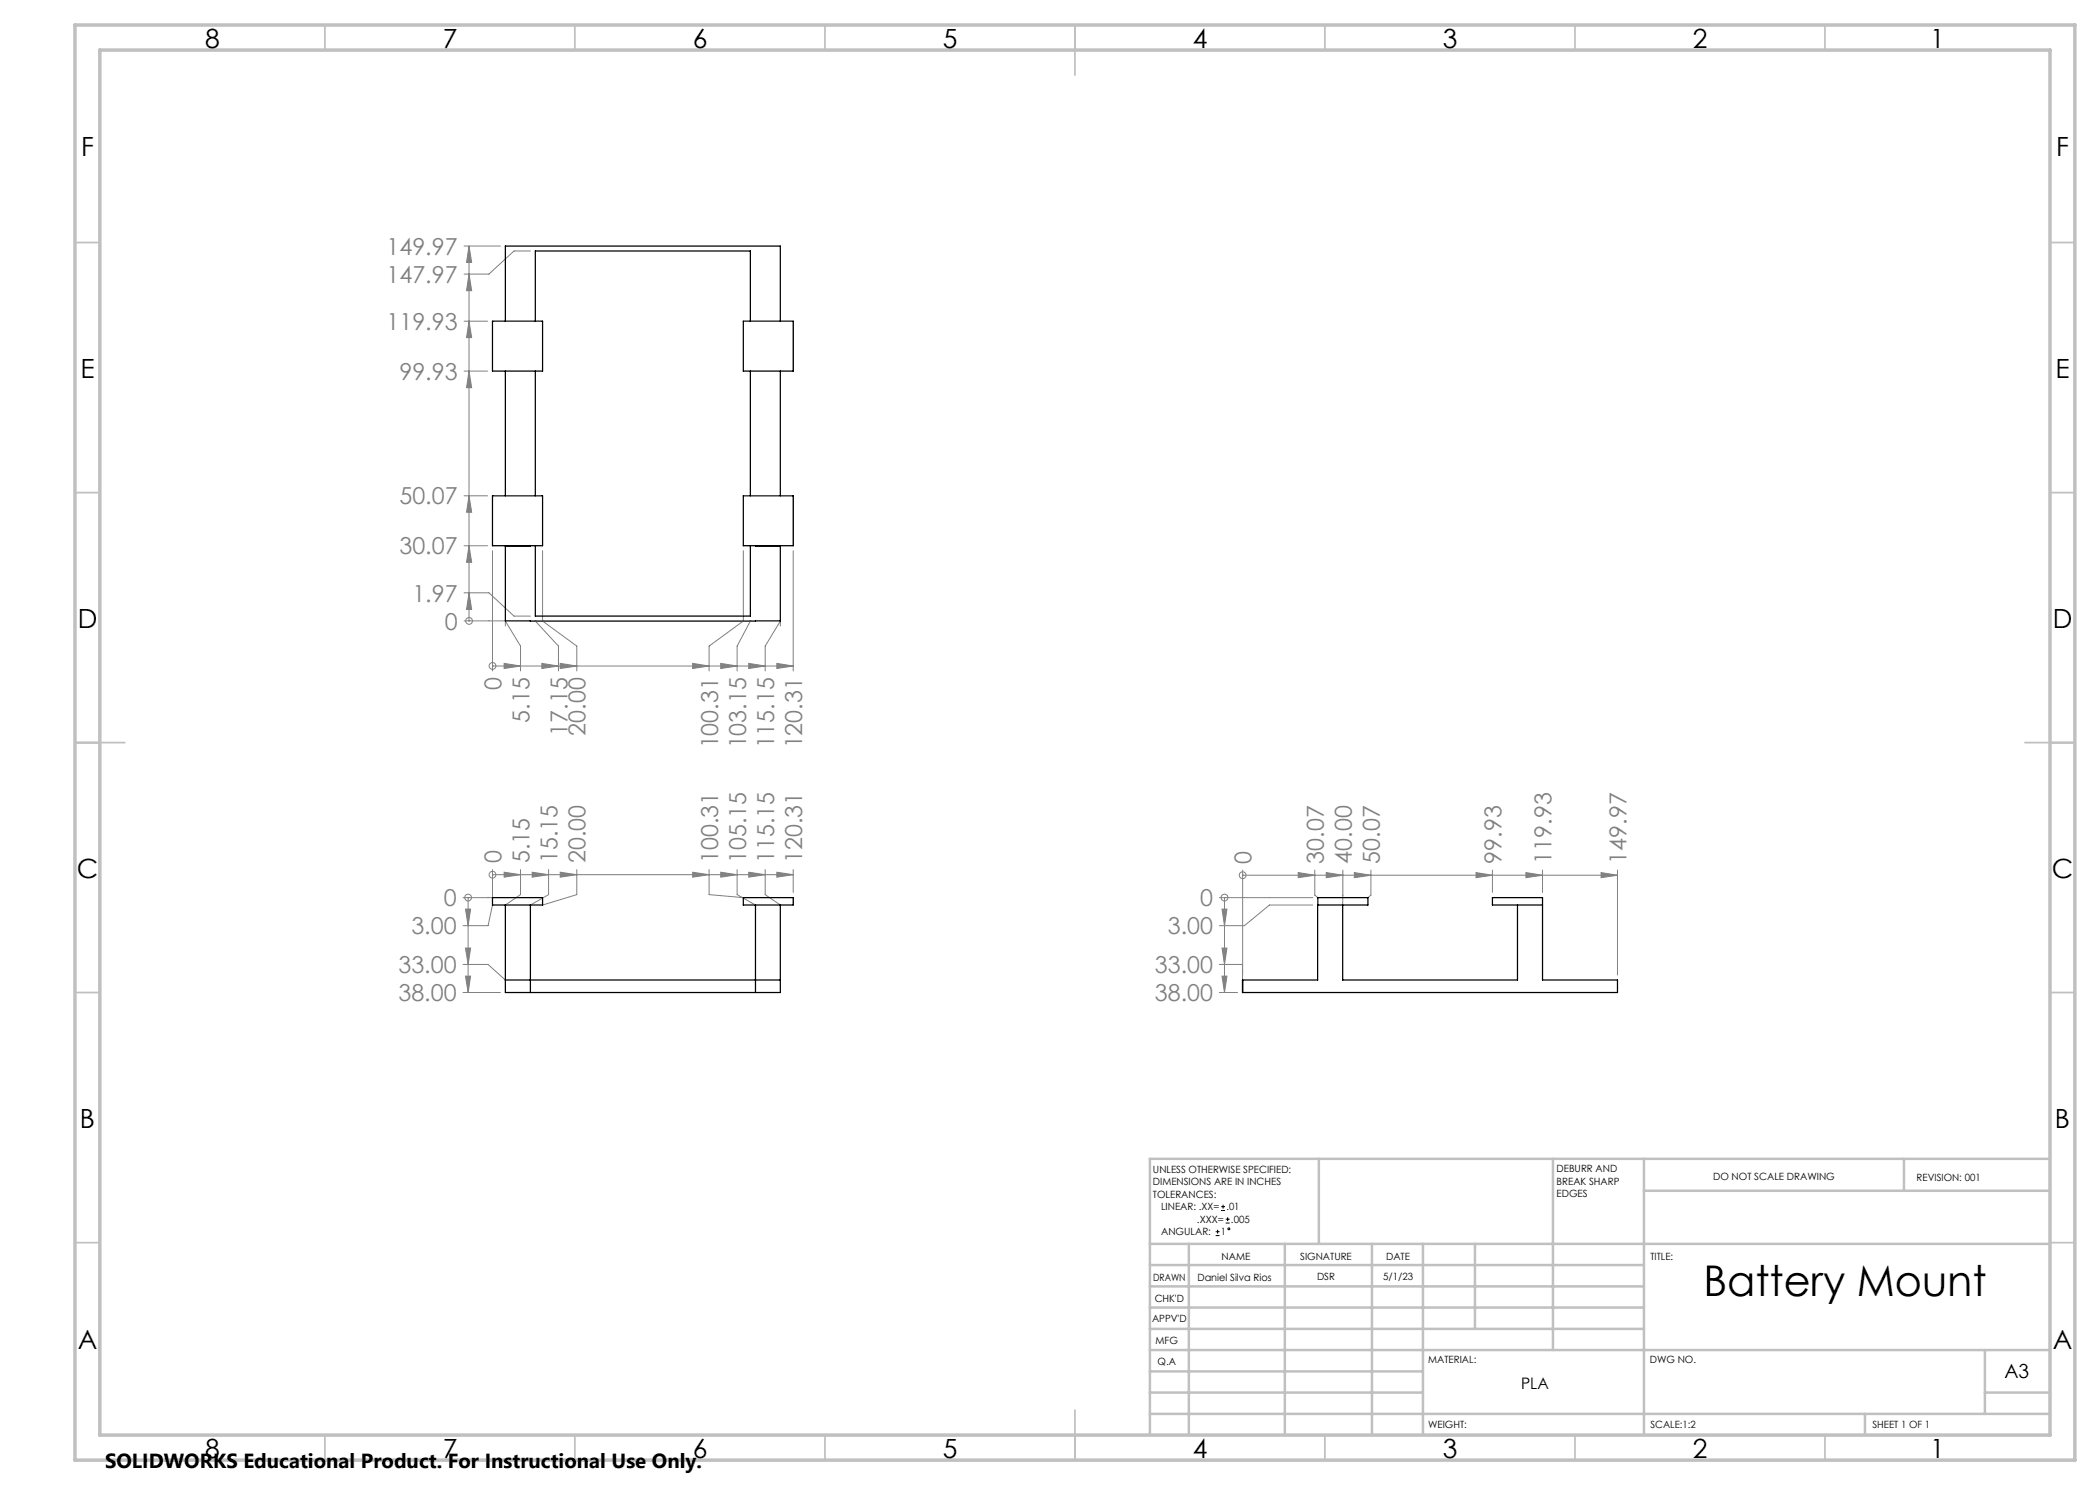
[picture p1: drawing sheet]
<svg xmlns="http://www.w3.org/2000/svg" width="420mm" height="297mm" viewBox="0 0 420 297" stroke-linecap="round" stroke-linejoin="round" font-family="sans-serif">
<g fill="none" stroke="#c0c0c0" stroke-width=".35">
<path d="M65 5v5M115 5v5M165 5v5M215 5v10M265 5v5M315 5v5M365 5v5M15 48.5h5M410 48.5h5M15 98.5h5M410 98.5h5M15 148.5h10"/>
<path d="M405 148.5h10M15 198.5h5M410 198.5h5M15 248.5h5M410 248.5h5M65 287v5M115 287v5M165 287v5M215 282v10M265 287v5M315 287v5M365 287v5"/>
</g>
<g fill="none" stroke="#c0c0c0" stroke-width=".5">
<path d="M263.8 231.8v17M310.6 231.8v38.2M328.8 231.8v55.2M328.8 238.2h81.2M380.8 231.8v6.4M410 231.8h-180v55.2M230 248.8h180M230 257.3h98.8M230 253h98.8M237.8 248.8v38.2M257 248.8v38.2M274.4 248.8v38.2"/>
<path d="M284.6 248.8v38.2M295 248.8v17M230 265.8h98.8M230 261.5h98.8M230 278.5h54.6M230 274.3h54.6M230 270h180M397 278.5h13M397 270v12.8M230 282.8h180M373 282.8v4.2"/>
</g>
<path d="M15 5h400v287h-400zM20 10h390v277h-390z" fill="none" stroke="#c0c0c0" stroke-width=".7"/>
<g fill="none" stroke="#808080" stroke-width=".2">
<path d="M92.8 49.2h7.3M93.8 54.8l.5 3.3h-1zM93.8 49.2l.5 3.3h-1zM93.8 49.2v75M106.1 50.2h-3.3l-5 4.6h-5M92.8 74.2h4.7M92.8 64.2h4.7M93.8 74.2l.5 3.3h-1zM93.8 64.2l.5 3.3h-1zM92.8 99.2h4.7M93.8 99.2l.5 3.2h-1zM92.8 109.1h4.7"/>
<path d="M92.8 118.6h5l5 4.6h3.3M93.8 109.1l.5 3.4h-1zM93.8 118.6l.5 3.3h-1zM98.5 110.1v24.1M108.5 110.1v14.1l6.9 5v5M148.7 110.1v14.1l-6.9 5v5M158.6 110.1v24.1M92.8 124.2h8.3M93.8 124.2h.1M98.5 133.2h.1M98.5 133.2h60.1M100.8 132.7l3.3 .5-3.3 .5z"/>
<path d="M101.1 125.2v-1l3 5v5M107.1 124.2h.1M107.1 124.2l4.6 5v5M108.4 132.7l3.3 .5-3.3 .5zM112 132.7l3.4 .5-3.4 .5zM138.5 132.7l3.3 .5-3.3 .5zM144.1 132.7l3.3 .5-3.3 .5zM149.8 132.7l3.2 .5-3.2 .5zM150.1 124.2h.1M150.1 124.2l-2.7 5v5M155.4 132.7l3.2 .5-3.2 .5zM156.1 125.2v-1l-3.1 5v5"/>
<path d="M93.6 179.5h.1M93.6 179.5v19M98.5 174.9h.1M98.5 173.9v5.6h-5.9M98.5 174.9h60.1M100.8 174.4l3.3 .5-3.3 .5zM104.1 173.9v5l-3 2.1M106.4 174.4l3.3 .5-3.3 .5zM109.7 173.9v5l-3.6 2.1M112 174.4l3.4 .5-3.4 .5zM115.4 173.9v5l-6.9 2.1M138.5 174.4l3.3 .5-3.3 .5z"/>
<path d="M141.8 173.9v5l6.9 .6M144.1 174.4l3.3 .5-3.3 .5zM147.4 173.9v5l3.7 2.1M149.8 174.4l3.2 .5-3.2 .5zM153 173.9v5l3.1 2.1M155.4 174.4l3.2 .5-3.2 .5zM158.6 173.9v4.6M243.9 179.5h18.7M244.9 179.5h.1M244.9 179.5v19M248.5 175h.1M248.5 174v21"/>
<path d="M248.5 175h75M259.6 174.5l3.4 .5-3.4 .5zM263 174v5l.6 .5M265.3 174.5l3.3 .5-3.3 .5zM268.6 174l-.1 7M270.9 174.5l3.3 .5-3.3 .5zM274.2 174v5l-.6 .5M295.2 174.5l3.3 .5-3.3 .5zM298.5 174v4.5M305.2 174.5l3.3 .5-3.3 .5zM308.5 174v4.5M320.2 174.5l3.3 .5-3.3 .5z"/>
<path d="M323.5 174v21M92.6 192.9h5l3.5 3.1M92.6 198.5h7.5M93.1 181.8h1l-.5 3.3zM93.1 189.6h1l-.5 3.3zM93.1 195.2h1l-.5 3.3zM98.5 181l-.9 4.1h-5M243.9 192.9h4.6v3.1M243.9 198.5h3.6M244.4 181.8h1l-.5 3.3zM244.4 189.6h1l-.5 3.3zM244.4 195.2h1l-.5 3.3z"/>
<path d="M262.5 181h-8.6l-5 4.1h-5"/>
<circle cx="93.8" cy="124.2" r=".68"/>
<circle cx="98.5" cy="133.2" r=".68"/>
<circle cx="93.6" cy="179.5" r=".68"/>
<circle cx="98.5" cy="174.9" r=".69"/>
<circle cx="244.9" cy="179.5" r=".68"/>
<circle cx="248.5" cy="175" r=".68"/>
</g>
<g fill="#808080">
<path d="M93.1 181.8h1l-.5 3.3zM93.1 189.6h1l-.5 3.3zM93.1 195.2h1l-.5 3.3zM244.4 181.8h1l-.5 3.3zM244.4 189.6h1l-.5 3.3zM244.4 195.2h1l-.5 3.3z"/>
<path d="M93.8 109.1l.5 3.4h-1zM93.8 99.2l.5 3.2h-1zM93.8 74.2l.5 3.3h-1zM93.8 64.2l.5 3.3h-1zM93.8 118.6l.5 3.3h-1zM93.8 54.8l.5 3.3h-1zM93.8 49.2l.5 3.3h-1z"/>
<path d="M100.8 174.4l3.3 .5-3.3 .5zM106.4 174.4l3.3 .5-3.3 .5zM112 174.4l3.4 .5-3.4 .5zM138.5 174.4l3.3 .5-3.3 .5zM144.1 174.4l3.3 .5-3.3 .5zM149.8 174.4l3.2 .5-3.2 .5zM155.4 174.4l3.2 .5-3.2 .5zM259.6 174.5l3.4 .5-3.4 .5zM265.3 174.5l3.3 .5-3.3 .5zM270.9 174.5l3.3 .5-3.3 .5zM295.2 174.5l3.3 .5-3.3 .5zM305.2 174.5l3.3 .5-3.3 .5zM320.2 174.5l3.3 .5-3.3 .5z"/>
<path d="M100.8 132.7l3.3 .5-3.3 .5zM108.4 132.7l3.3 .5-3.3 .5zM112 132.7l3.4 .5-3.4 .5zM138.5 132.7l3.3 .5-3.3 .5zM144.1 132.7l3.3 .5-3.3 .5zM149.8 132.7l3.2 .5-3.2 .5zM155.4 132.7l3.2 .5-3.2 .5z"/>
</g>
<g fill="none" stroke="#000" stroke-width=".25">
<path d="M98.5 64.2h10v10h-10zM101.1 64.2v-15h55v15M101.1 74.2v25M107.1 64.2v-14h43v14M107.1 74.2v25M148.7 64.2h9.9v10h-9.9zM150.1 74.2v25M156.1 74.2v25M98.5 99.2h10v9.9h-10zM148.7 99.2h9.9v9.9h-9.9zM101.1 109.1v15.1h5h50v-15.1M106.1 109.1l-5 .1"/>
<path d="M107.1 109.1v14.1h43v-14.1M151.1 109.1l5 .1M98.5 179.5h10v1.5h-10zM148.7 179.5h9.9v1.5h-9.9zM101.1 181v17.5h55v-17.5M101.1 196h55M106.1 181v17.5M151.1 181v17.5M248.5 196v2.5M263.5 181h10.1v-1.5h-10l-.1 16.5h-15v2.5h75v-2.5h-15v-16.5h-10v1.5h10M268.5 181v15h35v-15"/>
</g>
<g fill="none" stroke="#000" stroke-width=".2">
<path d="M243.1 247.1h.8M243.1 246.3h.8M243.5 246v.7M244.2 242.1h.8M244.2 241.3h.8M244.6 240.9v.8M245.1 244.6h.8M245.1 243.8h.8M245.5 243.4v.8"/>
<circle cx="245.8" cy="245.8" r=".19"/>
</g>
<text font-size="8.5" x="340.7" y="259.3">Battery Mount</text>
<g font-size="5.3">
<text x="41" y="9.5">8</text>
<text x="88.5" y="9.5">7</text>
<text x="138.5" y="9.5">6</text>
<text x="188.5" y="9.5">5</text>
<text x="238.5" y="9.5">4</text>
<text x="288.5" y="9.5">3</text>
<text x="338.5" y="9.5">2</text>
<text x="386" y="9.5">1</text>
<text x="16.2" y="31.2">F</text>
<text x="411.2" y="31.2">F</text>
<text x="16.1" y="75.5">E</text>
<text x="411.1" y="75.5">E</text>
<text x="15.5" y="125.5">D</text>
<text x="410.5" y="125.5">D</text>
<text x="15.4" y="175.5">C</text>
<text x="410.4" y="175.5">C</text>
<text x="16" y="225.5">B</text>
<text x="411" y="225.5">B</text>
<text x="15.5" y="269.7">A</text>
<text x="410.5" y="269.7">A</text>
<text x="41" y="291.5">8</text>
<text x="88.5" y="291.5">7</text>
<text x="138.5" y="291.5">6</text>
<text x="188.5" y="291.5">5</text>
<text x="238.5" y="291.5">4</text>
<text x="288.5" y="291.5">3</text>
<text x="338.5" y="291.5">2</text>
<text x="386" y="291.5">1</text>
</g>
<g font-size="4.7" fill="#808080">
<text x="77.3" y="50.9">149.97</text>
<text x="77.3" y="56.6">147.97</text>
<text x="77.3" y="66">119.93</text>
<text x="79.9" y="76">99.93</text>
<text x="79.9" y="100.9">50.07</text>
<text x="79.9" y="110.9">30.07</text>
<text x="82.5" y="120.3">1.97</text>
<text x="88.9" y="125.9">0</text>
<text x="100.3" y="138.1" transform="rotate(-90 100.3 138.1)">0</text>
<text x="105.9" y="144.5" transform="rotate(-90 105.9 144.5)">5.15</text>
<text x="113.5" y="147.1" transform="rotate(-90 113.5 147.1)">17.15</text>
<text x="117.1" y="147.1" transform="rotate(-90 117.1 147.1)">20.00</text>
<text x="143.6" y="149.7" transform="rotate(-90 143.6 149.7)">100.31</text>
<text x="149.2" y="149.7" transform="rotate(-90 149.2 149.7)">103.15</text>
<text x="154.8" y="149.7" transform="rotate(-90 154.8 149.7)">115.15</text>
<text x="160.5" y="149.7" transform="rotate(-90 160.5 149.7)">120.31</text>
<text x="100.3" y="172.6" transform="rotate(-90 100.3 172.6)">0</text>
<text x="105.9" y="172.6" transform="rotate(-90 105.9 172.6)">5.15</text>
<text x="111.5" y="172.6" transform="rotate(-90 111.5 172.6)">15.15</text>
<text x="117.1" y="172.6" transform="rotate(-90 117.1 172.6)">20.00</text>
<text x="143.6" y="172.6" transform="rotate(-90 143.6 172.6)">100.31</text>
<text x="149.2" y="172.6" transform="rotate(-90 149.2 172.6)">105.15</text>
<text x="154.8" y="172.6" transform="rotate(-90 154.8 172.6)">115.15</text>
<text x="160.5" y="172.6" transform="rotate(-90 160.5 172.6)">120.31</text>
<text x="250.3" y="172.7" transform="rotate(-90 250.3 172.7)">0</text>
<text x="264.7" y="172.7" transform="rotate(-90 264.7 172.7)">30.07</text>
<text x="270.4" y="172.7" transform="rotate(-90 270.4 172.7)">40.00</text>
<text x="276" y="172.7" transform="rotate(-90 276 172.7)">50.07</text>
<text x="300.3" y="172.7" transform="rotate(-90 300.3 172.7)">99.93</text>
<text x="310.3" y="172.7" transform="rotate(-90 310.3 172.7)">119.93</text>
<text x="325.3" y="172.7" transform="rotate(-90 325.3 172.7)">149.97</text>
<text x="88.7" y="181.3">0</text>
<text x="240" y="181.3">0</text>
<text x="82.3" y="186.9">3.00</text>
<text x="233.6" y="186.9">3.00</text>
<text x="79.7" y="194.6">33.00</text>
<text x="231" y="194.6">33.00</text>
<text x="79.7" y="200.3">38.00</text>
<text x="231" y="200.3">38.00</text>
</g>
<text font-size="4.1" x="21" y="293.7">SOLIDWORKS Educational Product. For Instructional Use Only.</text>
<text font-size="3.9" x="400.9" y="275.5">A3</text>
<text font-size="3.2" x="304.2" y="277.9">PLA</text>
<g font-size="2">
<text x="230.6" y="234.6">UNLESS OTHERWISE SPECIFIED:</text>
<text x="230.6" y="237.1">DIMENSIONS ARE IN INCHES</text>
<text x="230.6" y="239.6">TOLERANCES:</text>
<text x="311.3" y="234.5">DEBURR AND</text>
<text x="311.3" y="237">BREAK SHARP</text>
<text x="311.3" y="239.5">EDGES</text>
<text x="342.6" y="236">DO NOT SCALE DRAWING</text>
<text x="383.3" y="236.2">REVISION: 001</text>
<text x="232.2" y="242.1">LINEAR: .XX=</text>
<text x="239.4" y="244.6">.XXX=</text>
<text x="245.3" y="242.1">.01</text>
<text x="246.2" y="244.6">.005</text>
<text x="232.2" y="247.1">ANGULAR:</text>
<text x="244.2" y="247.1">1</text>
<text x="244.3" y="252">NAME</text>
<text x="260" y="251.9">SIGNATURE</text>
<text x="277.2" y="251.9">DATE</text>
<text x="330.1" y="251.9">TITLE:</text>
<text x="230.6" y="256.1">DRAWN</text>
<text x="239.5" y="256.1">Daniel Silva Rios</text>
<text x="263.4" y="255.9">DSR</text>
<text x="276.6" y="255.9">5/1/23</text>
<text x="230.9" y="260.3">CHK'D</text>
<text x="230.4" y="264.4">APPV'D</text>
<text x="231.1" y="268.8">MFG</text>
<text x="231.5" y="273">Q.A</text>
<text x="285.6" y="272.5">MATERIAL:</text>
<text x="330" y="272.5">DWG NO.</text>
<text x="285.6" y="285.5">WEIGHT:</text>
<text x="330.1" y="285.6">SCALE:1:2</text>
<text x="374.5" y="285.6">SHEET 1 OF 1</text>
</g>
</svg>
